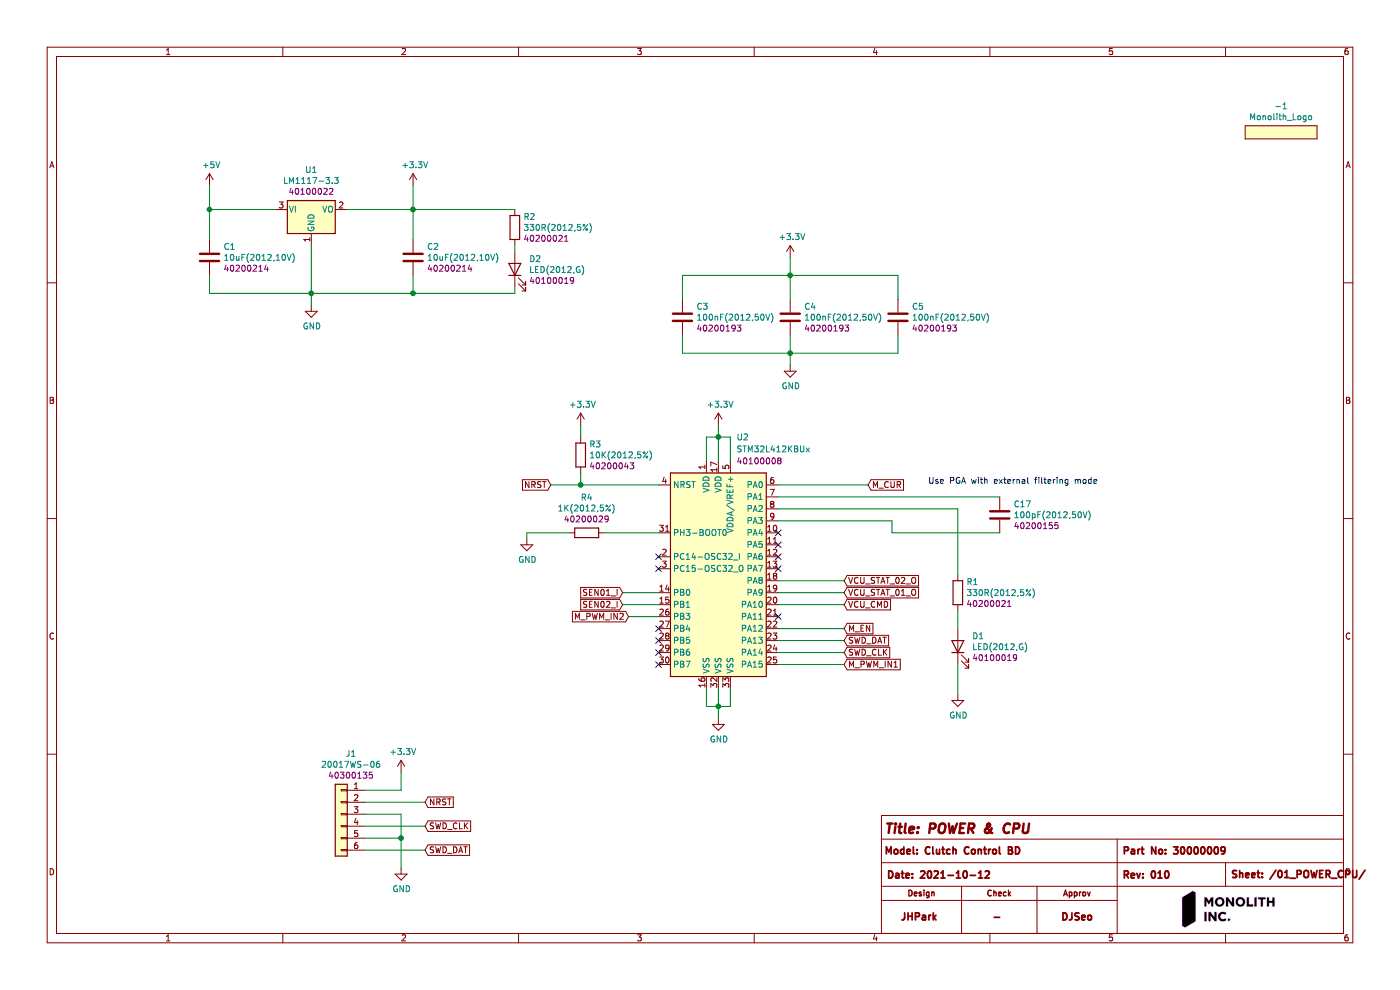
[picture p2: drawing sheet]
EESchema Schematic File Version 4
EELAYER 30 0
EELAYER END
$Descr A4 11693 8268
encoding utf-8
Sheet 2 5
Title "POWER & CPU"
Date "2021-10-12"
Rev "010"
Comp "Clutch Control BD"
Comment1 "30000009"
Comment2 "JHPark"
Comment3 "-"
Comment4 "DJSeo"
$EndDescr
$Comp
L 9002_Regulators:LM1117-3.3 U1
U 1 1
P 2600 1750
F 0 "U1" H 2600 2083 50  0000 C CNN
F 1 "LM1117-3.3" H 2600 1992 50  0000 C CNN
F 2 "Package_TO_SOT_SMD:SOT-223-3_TabPin2" H 2600 1750 50  0001 C CNN
F 3 "http://www.ti.com/lit/ds/symlink/lm1117.pdf" H 2600 1750 50  0001 C CNN
F 4 "40100022" H 2600 1901 50  0000 C CNN "PartNo"
	1    2600 1750
	1    0    0    -1  
$EndComp
$Comp
L 9001_CPUs:STM32L412KBUx U2
U 1 1
P 6000 4750
F 0 "U2" H 6150 5850 50  0000 L CNN
F 1 "STM32L412KBUx" H 6150 5750 50  0000 L CNN
F 2 "Package_DFN_QFN:QFN-32-1EP_5x5mm_P0.5mm_EP3.45x3.45mm" H 5600 3850 50  0001 R CNN
F 3 "https://www.st.com/resource/en/datasheet/stm32l412kb.pdf" H 6000 4750 50  0001 C CNN
F 4 "40100008" H 6150 5650 50  0000 L CNN "PartNo"
	1    6000 4750
	1    0    0    -1  
$EndComp
$Comp
L power:GND #PWR012
U 1 1
P 6000 6000
F 0 "#PWR012" H 6000 5750 50  0001 C CNN
F 1 "GND" H 6005 5827 50  0000 C CNN
F 2 "" H 6000 6000 50  0001 C CNN
F 3 "" H 6000 6000 50  0001 C CNN
	1    6000 6000
	1    0    0    -1  
$EndComp
Wire Wire Line
	5900 5750 5900 5900
Wire Wire Line
	5900 5900 6000 5900
Wire Wire Line
	6000 5900 6000 6000
Wire Wire Line
	6000 5750 6000 5900
Connection ~ 6000 5900
Wire Wire Line
	6100 5750 6100 5900
Wire Wire Line
	6100 5900 6000 5900
$Comp
L 9003_Capacitors:10uF(2012,10V) C1
U 1 1
P 1750 2150
F 0 "C1" H 1865 2241 50  0000 L CNN
F 1 "10uF(2012,10V)" H 1865 2150 50  0000 L CNN
F 2 "Capacitor_SMD:C_0805_2012Metric" H 1788 2000 50  0001 C CNN
F 3 "~" H 1750 2150 50  0001 C CNN
F 4 "40200214" H 1865 2059 50  0000 L CNN "PartNo"
	1    1750 2150
	1    0    0    -1  
$EndComp
$Comp
L 9003_Capacitors:10uF(2012,10V) C2
U 1 1
P 3450 2150
F 0 "C2" H 3565 2241 50  0000 L CNN
F 1 "10uF(2012,10V)" H 3565 2150 50  0000 L CNN
F 2 "Capacitor_SMD:C_0805_2012Metric" H 3488 2000 50  0001 C CNN
F 3 "~" H 3450 2150 50  0001 C CNN
F 4 "40200214" H 3565 2059 50  0000 L CNN "PartNo"
	1    3450 2150
	1    0    0    -1  
$EndComp
Wire Wire Line
	1750 2000 1750 1750
Wire Wire Line
	1750 1750 2300 1750
Wire Wire Line
	1750 2300 1750 2450
Wire Wire Line
	1750 2450 2600 2450
Wire Wire Line
	3450 2450 3450 2300
Wire Wire Line
	2600 2050 2600 2450
Connection ~ 2600 2450
Wire Wire Line
	2600 2450 3450 2450
Wire Wire Line
	2900 1750 3450 1750
Wire Wire Line
	3450 1750 3450 2000
$Comp
L power:+5V #PWR01
U 1 1
P 1750 1550
F 0 "#PWR01" H 1750 1400 50  0001 C CNN
F 1 "+5V" H 1765 1723 50  0000 C CNN
F 2 "" H 1750 1550 50  0001 C CNN
F 3 "" H 1750 1550 50  0001 C CNN
	1    1750 1550
	1    0    0    -1  
$EndComp
$Comp
L power:+3.3V #PWR05
U 1 1
P 3450 1550
F 0 "#PWR05" H 3450 1400 50  0001 C CNN
F 1 "+3.3V" H 3465 1723 50  0000 C CNN
F 2 "" H 3450 1550 50  0001 C CNN
F 3 "" H 3450 1550 50  0001 C CNN
	1    3450 1550
	1    0    0    -1  
$EndComp
Wire Wire Line
	1750 1550 1750 1750
Connection ~ 1750 1750
Wire Wire Line
	3450 1550 3450 1750
Connection ~ 3450 1750
$Comp
L 9003_Capacitors:100nF(2012,50V) C4
U 1 1
P 6600 2650
F 0 "C4" H 6715 2741 50  0000 L CNN
F 1 "100nF(2012,50V)" H 6715 2650 50  0000 L CNN
F 2 "Capacitor_SMD:C_0805_2012Metric" H 6638 2500 50  0001 C CNN
F 3 "~" H 6600 2650 50  0001 C CNN
F 4 "40200193" H 6715 2559 50  0000 L CNN "PartNo"
	1    6600 2650
	1    0    0    -1  
$EndComp
$Comp
L 9003_Capacitors:100nF(2012,50V) C3
U 1 1
P 5700 2650
F 0 "C3" H 5815 2741 50  0000 L CNN
F 1 "100nF(2012,50V)" H 5815 2650 50  0000 L CNN
F 2 "Capacitor_SMD:C_0805_2012Metric" H 5738 2500 50  0001 C CNN
F 3 "~" H 5700 2650 50  0001 C CNN
F 4 "40200193" H 5815 2559 50  0000 L CNN "PartNo"
	1    5700 2650
	1    0    0    -1  
$EndComp
$Comp
L 9003_Capacitors:100nF(2012,50V) C5
U 1 1
P 7500 2650
F 0 "C5" H 7615 2741 50  0000 L CNN
F 1 "100nF(2012,50V)" H 7615 2650 50  0000 L CNN
F 2 "Capacitor_SMD:C_0805_2012Metric" H 7538 2500 50  0001 C CNN
F 3 "~" H 7500 2650 50  0001 C CNN
F 4 "40200193" H 7615 2559 50  0000 L CNN "PartNo"
	1    7500 2650
	1    0    0    -1  
$EndComp
Wire Wire Line
	5700 2500 5700 2300
Wire Wire Line
	5700 2300 6600 2300
Wire Wire Line
	7500 2300 7500 2500
Wire Wire Line
	5700 2800 5700 2950
Wire Wire Line
	5700 2950 6600 2950
Wire Wire Line
	7500 2950 7500 2800
Wire Wire Line
	6600 2500 6600 2300
Connection ~ 6600 2300
Wire Wire Line
	6600 2300 7500 2300
Wire Wire Line
	6600 2800 6600 2950
Connection ~ 6600 2950
Wire Wire Line
	6600 2950 7500 2950
$Comp
L power:GND #PWR010
U 1 1
P 6600 3050
F 0 "#PWR010" H 6600 2800 50  0001 C CNN
F 1 "GND" H 6605 2877 50  0000 C CNN
F 2 "" H 6600 3050 50  0001 C CNN
F 3 "" H 6600 3050 50  0001 C CNN
	1    6600 3050
	1    0    0    -1  
$EndComp
Wire Wire Line
	6600 3050 6600 2950
$Comp
L power:+3.3V #PWR09
U 1 1
P 6600 2150
F 0 "#PWR09" H 6600 2000 50  0001 C CNN
F 1 "+3.3V" H 6615 2323 50  0000 C CNN
F 2 "" H 6600 2150 50  0001 C CNN
F 3 "" H 6600 2150 50  0001 C CNN
	1    6600 2150
	1    0    0    -1  
$EndComp
Wire Wire Line
	6600 2150 6600 2300
$Comp
L 9004_Resistors:10K(2012,5%) R3
U 1 1
P 4850 3800
F 0 "R3" H 4920 3891 50  0000 L CNN
F 1 "10K(2012,5%)" H 4920 3800 50  0000 L CNN
F 2 "Resistor_SMD:R_0805_2012Metric" V 4780 3800 50  0001 C CNN
F 3 "~" H 4850 3800 50  0001 C CNN
F 4 "40200043" H 4920 3709 50  0000 L CNN "PartNo"
	1    4850 3800
	1    0    0    -1  
$EndComp
Wire Wire Line
	4850 3950 4850 4050
Wire Wire Line
	4850 4050 5500 4050
$Comp
L power:+3.3V #PWR08
U 1 1
P 4850 3550
F 0 "#PWR08" H 4850 3400 50  0001 C CNN
F 1 "+3.3V" H 4865 3723 50  0000 C CNN
F 2 "" H 4850 3550 50  0001 C CNN
F 3 "" H 4850 3550 50  0001 C CNN
	1    4850 3550
	1    0    0    -1  
$EndComp
Wire Wire Line
	4850 3550 4850 3650
$Comp
L 9004_Resistors:1K(2012,5%) R4
U 1 1
P 4900 4450
F 0 "R4" V 4603 4450 50  0000 C CNN
F 1 "1K(2012,5%)" V 4694 4450 50  0000 C CNN
F 2 "Resistor_SMD:R_0805_2012Metric" V 4830 4450 50  0001 C CNN
F 3 "~" H 4900 4450 50  0001 C CNN
F 4 "40200029" V 4785 4450 50  0000 C CNN "PartNo"
	1    4900 4450
	0    1    1    0   
$EndComp
Wire Wire Line
	5050 4450 5500 4450
$Comp
L power:GND #PWR07
U 1 1
P 4400 4500
F 0 "#PWR07" H 4400 4250 50  0001 C CNN
F 1 "GND" H 4405 4327 50  0000 C CNN
F 2 "" H 4400 4500 50  0001 C CNN
F 3 "" H 4400 4500 50  0001 C CNN
	1    4400 4500
	1    0    0    -1  
$EndComp
Wire Wire Line
	4400 4500 4400 4450
Wire Wire Line
	4400 4450 4750 4450
$Comp
L 9021_Miscelineous:Monolith_Logo -1
U 1 1
P 10400 1050
F 0 "-1" H 10700 1215 50  0000 C CNN
F 1 "Monolith_Logo" H 10700 1124 50  0000 C CNN
F 2 "Footprints:Monolith_Logo" H 10400 1050 50  0001 C CNN
F 3 "" H 10400 1050 50  0001 C CNN
	1    10400 1050
	1    0    0    -1  
$EndComp
$Comp
L power:+3.3V #PWR011
U 1 1
P 6000 3550
F 0 "#PWR011" H 6000 3400 50  0001 C CNN
F 1 "+3.3V" H 6015 3723 50  0000 C CNN
F 2 "" H 6000 3550 50  0001 C CNN
F 3 "" H 6000 3550 50  0001 C CNN
	1    6000 3550
	1    0    0    -1  
$EndComp
Wire Wire Line
	6000 3850 6000 3650
Wire Wire Line
	5900 3850 5900 3650
Wire Wire Line
	5900 3650 6000 3650
Connection ~ 6000 3650
Wire Wire Line
	6000 3650 6000 3550
Wire Wire Line
	6100 3850 6100 3650
Wire Wire Line
	6100 3650 6000 3650
$Comp
L power:+3.3V #PWR03
U 1 1
P 3350 6450
F 0 "#PWR03" H 3350 6300 50  0001 C CNN
F 1 "+3.3V" H 3365 6623 50  0000 C CNN
F 2 "" H 3350 6450 50  0001 C CNN
F 3 "" H 3350 6450 50  0001 C CNN
	1    3350 6450
	1    0    0    -1  
$EndComp
Wire Wire Line
	3350 6450 3350 6600
Wire Wire Line
	3350 6600 3050 6600
$Comp
L power:GND #PWR04
U 1 1
P 3350 7250
F 0 "#PWR04" H 3350 7000 50  0001 C CNN
F 1 "GND" H 3355 7077 50  0000 C CNN
F 2 "" H 3350 7250 50  0001 C CNN
F 3 "" H 3350 7250 50  0001 C CNN
	1    3350 7250
	1    0    0    -1  
$EndComp
Wire Wire Line
	3350 7250 3350 7000
Wire Wire Line
	3350 6800 3050 6800
Wire Wire Line
	3050 7000 3350 7000
Connection ~ 3350 7000
Wire Wire Line
	3350 7000 3350 6800
Text GLabel 3550 6700 2    50   Input ~ 0
NRST
Wire Wire Line
	3550 6700 3050 6700
Text GLabel 3550 6900 2    50   Input ~ 0
SWD_CLK
Text GLabel 3550 7100 2    50   Input ~ 0
SWD_DAT
Wire Wire Line
	3550 7100 3050 7100
Wire Wire Line
	3050 6900 3550 6900
Text GLabel 4600 4050 0    50   Input ~ 0
NRST
Wire Wire Line
	4600 4050 4850 4050
Connection ~ 4850 4050
Text GLabel 7050 5450 2    50   Input ~ 0
SWD_CLK
Wire Wire Line
	7050 5450 6500 5450
Text GLabel 7050 5350 2    50   Input ~ 0
SWD_DAT
Wire Wire Line
	7050 5350 6500 5350
$Comp
L power:GND #PWR02
U 1 1
P 2600 2550
F 0 "#PWR02" H 2600 2300 50  0001 C CNN
F 1 "GND" H 2605 2377 50  0000 C CNN
F 2 "" H 2600 2550 50  0001 C CNN
F 3 "" H 2600 2550 50  0001 C CNN
	1    2600 2550
	1    0    0    -1  
$EndComp
Wire Wire Line
	2600 2550 2600 2450
Text GLabel 7050 5050 2    50   Input ~ 0
VCU_CMD
Wire Wire Line
	7050 5050 6500 5050
Wire Wire Line
	7050 4950 6500 4950
Wire Wire Line
	7050 4850 6500 4850
Text GLabel 7050 4950 2    50   Input ~ 0
VCU_STAT_01_O
Text GLabel 7050 4850 2    50   Input ~ 0
VCU_STAT_02_O
Text GLabel 7250 4050 2    50   Input ~ 0
M_CUR
Text GLabel 5250 5150 0    50   Input ~ 0
M_PWM_IN2
Text GLabel 7050 5550 2    50   Input ~ 0
M_PWM_IN1
Text GLabel 7050 5250 2    50   Input ~ 0
M_EN
Wire Wire Line
	5250 5150 5500 5150
Wire Wire Line
	7050 5550 6500 5550
Wire Wire Line
	7050 5250 6500 5250
Text GLabel 5200 4950 0    50   Input ~ 0
SEN01_I
Text GLabel 5200 5050 0    50   Input ~ 0
SEN02_I
Wire Wire Line
	5200 5050 5500 5050
Wire Wire Line
	5200 4950 5500 4950
$Comp
L 9019_Disp_LEDs:LED(2012,G) D1
U 1 1
P 8000 5400
F 0 "D1" V 8084 5282 50  0000 R CNN
F 1 "LED(2012,G)" V 7993 5282 50  0000 R CNN
F 2 "LED_SMD:LED_0805_2012Metric" H 8000 5400 50  0001 C CNN
F 3 "~" H 8000 5400 50  0001 C CNN
F 4 "40100019" V 7902 5282 50  0000 R CNN "PartNo"
	1    8000 5400
	0    -1   -1   0   
$EndComp
Wire Wire Line
	8000 5550 8000 5800
$Comp
L 9004_Resistors:330R(2012,5%) R1
U 1 1
P 8000 4950
F 0 "R1" H 8070 5041 50  0000 L CNN
F 1 "330R(2012,5%)" H 8070 4950 50  0000 L CNN
F 2 "Resistor_SMD:R_0805_2012Metric" V 7930 4950 50  0001 C CNN
F 3 "~" H 8000 4950 50  0001 C CNN
F 4 "40200021" H 8070 4859 50  0000 L CNN "PartNo"
	1    8000 4950
	1    0    0    -1  
$EndComp
Wire Wire Line
	8000 5100 8000 5250
NoConn ~ 5500 4650
NoConn ~ 5500 4750
$Comp
L 9019_Disp_LEDs:LED(2012,G) D2
U 1 1
P 4300 2250
F 0 "D2" V 4384 2132 50  0000 R CNN
F 1 "LED(2012,G)" V 4293 2132 50  0000 R CNN
F 2 "LED_SMD:LED_0805_2012Metric" H 4300 2250 50  0001 C CNN
F 3 "~" H 4300 2250 50  0001 C CNN
F 4 "40100019" V 4202 2132 50  0000 R CNN "PartNo"
	1    4300 2250
	0    -1   -1   0   
$EndComp
$Comp
L 9004_Resistors:330R(2012,5%) R2
U 1 1
P 4300 1900
F 0 "R2" H 4370 1991 50  0000 L CNN
F 1 "330R(2012,5%)" H 4370 1900 50  0000 L CNN
F 2 "Resistor_SMD:R_0805_2012Metric" V 4230 1900 50  0001 C CNN
F 3 "~" H 4300 1900 50  0001 C CNN
F 4 "40200021" H 4370 1809 50  0000 L CNN "PartNo"
	1    4300 1900
	1    0    0    -1  
$EndComp
Wire Wire Line
	4300 2050 4300 2100
Wire Wire Line
	4300 2400 4300 2450
Wire Wire Line
	4300 2450 3450 2450
Connection ~ 3450 2450
Wire Wire Line
	4300 1750 3450 1750
NoConn ~ 6500 4750
NoConn ~ 6500 5150
NoConn ~ 5500 5250
NoConn ~ 5500 5350
NoConn ~ 5500 5450
NoConn ~ 6500 4450
NoConn ~ 6500 4550
$Comp
L power:GND #PWR06
U 1 1
P 8000 5800
F 0 "#PWR06" H 8000 5550 50  0001 C CNN
F 1 "GND" H 8005 5627 50  0000 C CNN
F 2 "" H 8000 5800 50  0001 C CNN
F 3 "" H 8000 5800 50  0001 C CNN
	1    8000 5800
	1    0    0    -1  
$EndComp
Wire Wire Line
	6500 4250 8000 4250
Wire Wire Line
	8000 4250 8000 4800
Wire Wire Line
	6500 4050 7250 4050
Wire Wire Line
	6500 4150 8350 4150
Wire Wire Line
	7450 4350 7450 4450
Wire Wire Line
	7450 4450 8350 4450
Wire Wire Line
	6500 4350 7450 4350
$Comp
L 9003_Capacitors:100pF(2012,50V) C17
U 1 1
P 8350 4300
F 0 "C17" H 8465 4391 50  0000 L CNN
F 1 "100pF(2012,50V)" H 8465 4300 50  0000 L CNN
F 2 "Capacitor_SMD:C_0805_2012Metric" H 8388 4150 50  0001 C CNN
F 3 "~" H 8350 4300 50  0001 C CNN
F 4 "40200155" H 8465 4209 50  0000 L CNN "PartNo"
	1    8350 4300
	1    0    0    -1  
$EndComp
Text Notes 7750 4050 0    50   ~ 0
Use PGA with external filtering mode
NoConn ~ 5500 5550
NoConn ~ 6500 4650
$Comp
L 9018_Connectors:20017WS-06 J1
U 1 1
P 2850 6800
F 0 "J1" H 2768 7307 50  0000 C CNN
F 1 "20017WS-06" H 2768 7216 50  0000 C CNN
F 2 "Footprints:Yeonho_20017WS-06_P2.0mm" H 2850 6800 50  0001 C CNN
F 3 "~" H 2850 6800 50  0001 C CNN
F 4 "40300135" H 2768 7125 50  0000 C CNN "PartNo"
	1    2850 6800
	-1   0    0    -1  
$EndComp
$EndSCHEMATC
